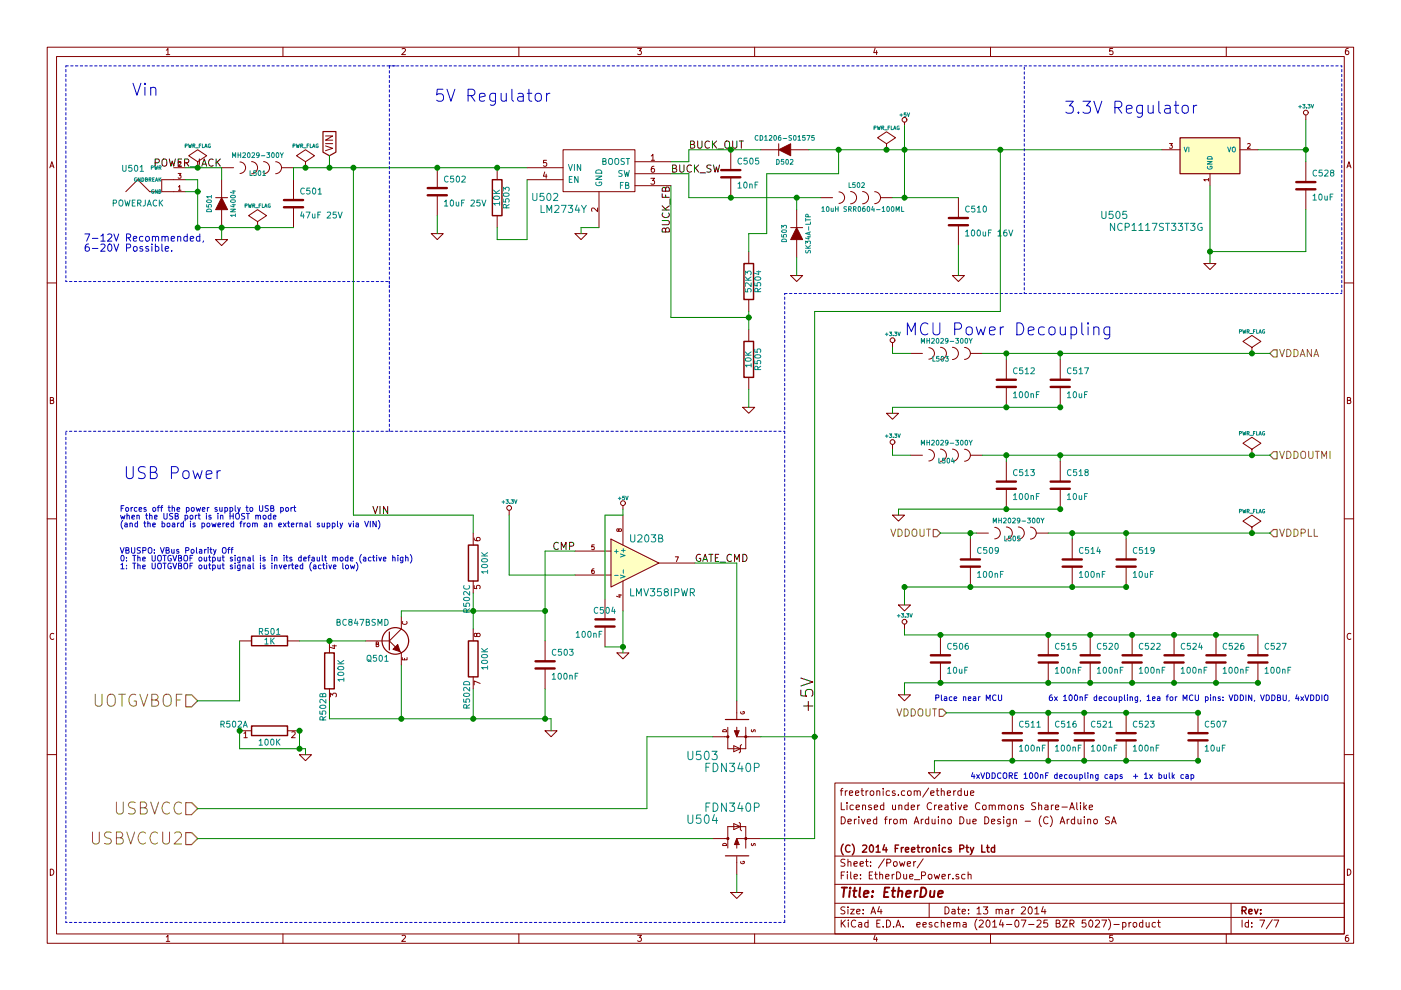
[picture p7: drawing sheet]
EESchema Schematic File Version 2
LIBS:freetronics_kicad_sch_lib
LIBS:power
LIBS:device
LIBS:transistors
LIBS:conn
LIBS:linear
LIBS:regul
LIBS:74xx
LIBS:cmos4000
LIBS:adc-dac
LIBS:memory
LIBS:xilinx
LIBS:special
LIBS:microcontrollers
LIBS:dsp
LIBS:microchip
LIBS:analog_switches
LIBS:motorola
LIBS:texas
LIBS:intel
LIBS:audio
LIBS:interface
LIBS:digital-audio
LIBS:philips
LIBS:display
LIBS:cypress
LIBS:siliconi
LIBS:opto
LIBS:atmel
LIBS:contrib
LIBS:valves
LIBS:EtherDue-cache
EELAYER 24 0
EELAYER END
$Descr A4 11693 8268
encoding utf-8
Sheet 7 7
Title "EtherDue"
Date "13 mar 2014"
Rev ""
Comp "(C) 2014 Freetronics Pty Ltd"
Comment1 ""
Comment2 "Derived from Arduino Due Design - (C) Arduino SA"
Comment3 "Licensed under Creative Commons Share-Alike"
Comment4 "freetronics.com/etherdue"
$EndDescr
$Comp
L PWR_FLAG #FLG081
U 1 1
P 1650 1400
F 0 "#FLG081" H 1650 1495 30  0001 C CNN
F 1 "PWR_FLAG" H 1650 1580 30  0000 C CNN
F 2 "" H 1650 1400 60  0001 C CNN
F 3 "" H 1650 1400 60  0001 C CNN
	1    1650 1400
	1    0    0    -1  
$EndComp
$Comp
L PWR_FLAG #FLG082
U 1 1
P 10450 4450
F 0 "#FLG082" H 10450 4545 30  0001 C CNN
F 1 "PWR_FLAG" H 10450 4630 30  0000 C CNN
F 2 "" H 10450 4450 60  0001 C CNN
F 3 "" H 10450 4450 60  0001 C CNN
	1    10450 4450
	1    0    0    -1  
$EndComp
$Comp
L PWR_FLAG #FLG083
U 1 1
P 10450 3800
F 0 "#FLG083" H 10450 3895 30  0001 C CNN
F 1 "PWR_FLAG" H 10450 3980 30  0000 C CNN
F 2 "" H 10450 3800 60  0001 C CNN
F 3 "" H 10450 3800 60  0001 C CNN
	1    10450 3800
	1    0    0    -1  
$EndComp
$Comp
L PWR_FLAG #FLG084
U 1 1
P 10450 2950
F 0 "#FLG084" H 10450 3045 30  0001 C CNN
F 1 "PWR_FLAG" H 10450 3130 30  0000 C CNN
F 2 "" H 10450 2950 60  0001 C CNN
F 3 "" H 10450 2950 60  0001 C CNN
	1    10450 2950
	1    0    0    -1  
$EndComp
Text HLabel 10600 4450 2    60   Input ~ 0
VDDPLL
$Comp
L C C519
U 1 1
P 9400 4700
F 0 "C519" H 9450 4800 50  0000 L CNN
F 1 "10uF" H 9450 4600 50  0000 L CNN
F 2 "" H 9400 4700 60  0001 C CNN
F 3 "" H 9400 4700 60  0001 C CNN
	1    9400 4700
	1    0    0    -1  
$EndComp
$Comp
L C C514
U 1 1
P 8950 4700
F 0 "C514" H 9000 4800 50  0000 L CNN
F 1 "100nF" H 9000 4600 50  0000 L CNN
F 2 "" H 8950 4700 60  0001 C CNN
F 3 "" H 8950 4700 60  0001 C CNN
	1    8950 4700
	1    0    0    -1  
$EndComp
$Comp
L INDUCTOR L505
U 1 1
P 8450 4450
F 0 "L505" H 8450 4400 40  0000 C CNN
F 1 "MH2029-300Y" H 8500 4550 40  0000 C CNN
F 2 "" H 8450 4450 60  0001 C CNN
F 3 "" H 8450 4450 60  0001 C CNN
	1    8450 4450
	1    0    0    -1  
$EndComp
Text HLabel 7850 4450 0    60   Input ~ 0
VDDOUT
$Comp
L GND #PWR085
U 1 1
P 7800 6450
F 0 "#PWR085" H 7800 6450 30  0001 C CNN
F 1 "GND" H 7800 6380 30  0001 C CNN
F 2 "" H 7800 6450 60  0001 C CNN
F 3 "" H 7800 6450 60  0001 C CNN
	1    7800 6450
	1    0    0    -1  
$EndComp
$Comp
L C C507
U 1 1
P 10000 6150
F 0 "C507" H 10050 6250 50  0000 L CNN
F 1 "10uF" H 10050 6050 50  0000 L CNN
F 2 "" H 10000 6150 60  0001 C CNN
F 3 "" H 10000 6150 60  0001 C CNN
	1    10000 6150
	1    0    0    -1  
$EndComp
$Comp
L C C509
U 1 1
P 8100 4700
F 0 "C509" H 8150 4800 50  0000 L CNN
F 1 "100nF" H 8150 4600 50  0000 L CNN
F 2 "" H 8100 4700 60  0001 C CNN
F 3 "" H 8100 4700 60  0001 C CNN
	1    8100 4700
	1    0    0    -1  
$EndComp
$Comp
L C C516
U 1 1
P 8750 6150
F 0 "C516" H 8800 6250 50  0000 L CNN
F 1 "100nF" H 8800 6050 50  0000 L CNN
F 2 "" H 8750 6150 60  0001 C CNN
F 3 "" H 8750 6150 60  0001 C CNN
	1    8750 6150
	1    0    0    -1  
$EndComp
$Comp
L C C511
U 1 1
P 8450 6150
F 0 "C511" H 8500 6250 50  0000 L CNN
F 1 "100nF" H 8500 6050 50  0000 L CNN
F 2 "" H 8450 6150 60  0001 C CNN
F 3 "" H 8450 6150 60  0001 C CNN
	1    8450 6150
	1    0    0    -1  
$EndComp
$Comp
L C C521
U 1 1
P 9050 6150
F 0 "C521" H 9100 6250 50  0000 L CNN
F 1 "100nF" H 9100 6050 50  0000 L CNN
F 2 "" H 9050 6150 60  0001 C CNN
F 3 "" H 9050 6150 60  0001 C CNN
	1    9050 6150
	1    0    0    -1  
$EndComp
$Comp
L C C523
U 1 1
P 9400 6150
F 0 "C523" H 9450 6250 50  0000 L CNN
F 1 "100nF" H 9450 6050 50  0000 L CNN
F 2 "" H 9400 6150 60  0001 C CNN
F 3 "" H 9400 6150 60  0001 C CNN
	1    9400 6150
	1    0    0    -1  
$EndComp
Text Notes 8100 6500 0    47   ~ 0
4xVDDCORE 100nF decoupling caps  + 1x bulk cap\n
Text Notes 7800 5850 0    47   ~ 0
Place near MCU
Text Notes 8750 5850 0    47   ~ 0
6x 100nF decoupling, 1ea for MCU pins: VDDIN, VDDBU, 4xVDDIO
$Comp
L C C526
U 1 1
P 10150 5500
F 0 "C526" H 10200 5600 50  0000 L CNN
F 1 "100nF" H 10200 5400 50  0000 L CNN
F 2 "" H 10150 5500 60  0001 C CNN
F 3 "" H 10150 5500 60  0001 C CNN
	1    10150 5500
	1    0    0    -1  
$EndComp
$Comp
L C C527
U 1 1
P 10500 5500
F 0 "C527" H 10550 5600 50  0000 L CNN
F 1 "100nF" H 10550 5400 50  0000 L CNN
F 2 "" H 10500 5500 60  0001 C CNN
F 3 "" H 10500 5500 60  0001 C CNN
	1    10500 5500
	1    0    0    -1  
$EndComp
$Comp
L C C524
U 1 1
P 9800 5500
F 0 "C524" H 9850 5600 50  0000 L CNN
F 1 "100nF" H 9850 5400 50  0000 L CNN
F 2 "" H 9800 5500 60  0001 C CNN
F 3 "" H 9800 5500 60  0001 C CNN
	1    9800 5500
	1    0    0    -1  
$EndComp
$Comp
L C C522
U 1 1
P 9450 5500
F 0 "C522" H 9500 5600 50  0000 L CNN
F 1 "100nF" H 9500 5400 50  0000 L CNN
F 2 "" H 9450 5500 60  0001 C CNN
F 3 "" H 9450 5500 60  0001 C CNN
	1    9450 5500
	1    0    0    -1  
$EndComp
$Comp
L C C515
U 1 1
P 8750 5500
F 0 "C515" H 8800 5600 50  0000 L CNN
F 1 "100nF" H 8800 5400 50  0000 L CNN
F 2 "" H 8750 5500 60  0001 C CNN
F 3 "" H 8750 5500 60  0001 C CNN
	1    8750 5500
	1    0    0    -1  
$EndComp
$Comp
L C C520
U 1 1
P 9100 5500
F 0 "C520" H 9150 5600 50  0000 L CNN
F 1 "100nF" H 9150 5400 50  0000 L CNN
F 2 "" H 9100 5500 60  0001 C CNN
F 3 "" H 9100 5500 60  0001 C CNN
	1    9100 5500
	1    0    0    -1  
$EndComp
$Comp
L GND #PWR086
U 1 1
P 7550 5800
F 0 "#PWR086" H 7550 5800 30  0001 C CNN
F 1 "GND" H 7550 5730 30  0001 C CNN
F 2 "" H 7550 5800 60  0001 C CNN
F 3 "" H 7550 5800 60  0001 C CNN
	1    7550 5800
	1    0    0    -1  
$EndComp
$Comp
L +3.3V #PWR087
U 1 1
P 7550 5250
F 0 "#PWR087" H 7550 5210 30  0001 C CNN
F 1 "+3.3V" H 7550 5360 30  0000 C CNN
F 2 "" H 7550 5250 60  0001 C CNN
F 3 "" H 7550 5250 60  0001 C CNN
	1    7550 5250
	1    0    0    -1  
$EndComp
$Comp
L +3.3V #PWR088
U 1 1
P 7450 3750
F 0 "#PWR088" H 7450 3710 30  0001 C CNN
F 1 "+3.3V" H 7450 3860 30  0000 C CNN
F 2 "" H 7450 3750 60  0001 C CNN
F 3 "" H 7450 3750 60  0001 C CNN
	1    7450 3750
	1    0    0    -1  
$EndComp
$Comp
L INDUCTOR L504
U 1 1
P 7900 3800
F 0 "L504" H 7900 3750 40  0000 C CNN
F 1 "MH2029-300Y" H 7900 3900 40  0000 C CNN
F 2 "" H 7900 3800 60  0001 C CNN
F 3 "" H 7900 3800 60  0001 C CNN
	1    7900 3800
	1    0    0    -1  
$EndComp
$Comp
L C C513
U 1 1
P 8400 4050
F 0 "C513" H 8450 4150 50  0000 L CNN
F 1 "100nF" H 8450 3950 50  0000 L CNN
F 2 "" H 8400 4050 60  0001 C CNN
F 3 "" H 8400 4050 60  0001 C CNN
	1    8400 4050
	1    0    0    -1  
$EndComp
$Comp
L C C518
U 1 1
P 8850 4050
F 0 "C518" H 8900 4150 50  0000 L CNN
F 1 "10uF" H 8900 3950 50  0000 L CNN
F 2 "" H 8850 4050 60  0001 C CNN
F 3 "" H 8850 4050 60  0001 C CNN
	1    8850 4050
	1    0    0    -1  
$EndComp
Text HLabel 10600 3800 2    60   Input ~ 0
VDDOUTMI
$Comp
L GND #PWR089
U 1 1
P 7550 5050
F 0 "#PWR089" H 7550 5050 30  0001 C CNN
F 1 "GND" H 7550 4980 30  0001 C CNN
F 2 "" H 7550 5050 60  0001 C CNN
F 3 "" H 7550 5050 60  0001 C CNN
	1    7550 5050
	1    0    0    -1  
$EndComp
$Comp
L GND #PWR090
U 1 1
P 7450 3450
F 0 "#PWR090" H 7450 3450 30  0001 C CNN
F 1 "GND" H 7450 3380 30  0001 C CNN
F 2 "" H 7450 3450 60  0001 C CNN
F 3 "" H 7450 3450 60  0001 C CNN
	1    7450 3450
	1    0    0    -1  
$EndComp
Text HLabel 10600 2950 2    60   Input ~ 0
VDDANA
$Comp
L C C517
U 1 1
P 8850 3200
F 0 "C517" H 8900 3300 50  0000 L CNN
F 1 "10uF" H 8900 3100 50  0000 L CNN
F 2 "" H 8850 3200 60  0001 C CNN
F 3 "" H 8850 3200 60  0001 C CNN
	1    8850 3200
	1    0    0    -1  
$EndComp
$Comp
L C C512
U 1 1
P 8400 3200
F 0 "C512" H 8450 3300 50  0000 L CNN
F 1 "100nF" H 8450 3100 50  0000 L CNN
F 2 "" H 8400 3200 60  0001 C CNN
F 3 "" H 8400 3200 60  0001 C CNN
	1    8400 3200
	1    0    0    -1  
$EndComp
$Comp
L INDUCTOR L503
U 1 1
P 7900 2950
F 0 "L503" H 7850 2900 40  0000 C CNN
F 1 "MH2029-300Y" H 7900 3050 40  0000 C CNN
F 2 "" H 7900 2950 60  0001 C CNN
F 3 "" H 7900 2950 60  0001 C CNN
	1    7900 2950
	1    0    0    -1  
$EndComp
$Comp
L +3.3V #PWR091
U 1 1
P 7450 2900
F 0 "#PWR091" H 7450 2860 30  0001 C CNN
F 1 "+3.3V" H 7450 3010 30  0000 C CNN
F 2 "" H 7450 2900 60  0001 C CNN
F 3 "" H 7450 2900 60  0001 C CNN
	1    7450 2900
	1    0    0    -1  
$EndComp
Text Notes 7550 2800 0    100  ~ 0
MCU Power Decoupling
Text Notes 1000 4750 0    47   ~ 0
VBUSPO: VBus Polarity Off\n0: The UOTGVBOF output signal is in its default mode (active high)\n1: The UOTGVBOF output signal is inverted (active low)
Text Notes 1000 4400 0    47   ~ 0
Forces off the power supply to USB port\nwhen the USB port is in HOST mode\n(and the board is powered from an external supply via VIN)
$Comp
L +5V #PWR092
U 1 1
P 5200 4250
F 0 "#PWR092" H 5200 4340 20  0001 C CNN
F 1 "+5V" H 5200 4340 30  0000 C CNN
F 2 "" H 5200 4250 60  0001 C CNN
F 3 "" H 5200 4250 60  0001 C CNN
	1    5200 4250
	1    0    0    -1  
$EndComp
$Comp
L C C504
U 1 1
P 5050 5200
F 0 "C504" H 4950 5300 50  0000 L CNN
F 1 "100nF" H 4800 5100 50  0000 L CNN
F 2 "" H 5050 5200 60  0001 C CNN
F 3 "" H 5050 5200 60  0001 C CNN
	1    5050 5200
	1    0    0    -1  
$EndComp
$Comp
L GND #PWR093
U 1 1
P 5200 5450
F 0 "#PWR093" H 5200 5450 30  0001 C CNN
F 1 "GND" H 5200 5380 30  0001 C CNN
F 2 "" H 5200 5450 60  0001 C CNN
F 3 "" H 5200 5450 60  0001 C CNN
	1    5200 5450
	1    0    0    -1  
$EndComp
Text Label 3250 4300 2    60   ~ 0
VIN
Text Label 6800 5650 3    100  ~ 0
+5V
$Comp
L GND #PWR094
U 1 1
P 6150 7450
F 0 "#PWR094" H 6150 7450 30  0001 C CNN
F 1 "GND" H 6150 7380 30  0001 C CNN
F 2 "" H 6150 7450 60  0001 C CNN
F 3 "" H 6150 7450 60  0001 C CNN
	1    6150 7450
	1    0    0    -1  
$EndComp
Text HLabel 1650 7000 0    100  Input ~ 0
USBVCCU2
Text HLabel 1650 6750 0    100  Input ~ 0
USBVCC
$Comp
L MOSFET-PCHANNEL U504
U 1 1
P 6150 7000
F 0 "U504" V 6350 7150 70  0000 L BNN
F 1 "FDN340P" V 6450 6800 70  0000 L BNN
F 2 "" H 6150 7000 60  0001 C CNN
F 3 "" H 6150 7000 60  0001 C CNN
	1    6150 7000
	0    -1   -1   0   
$EndComp
$Comp
L MOSFET-PCHANNEL U503
U 1 1
P 6150 6150
F 0 "U503" V 6350 6300 70  0000 L BNN
F 1 "FDN340P" V 6450 5950 70  0000 L BNN
F 2 "" H 6150 6150 60  0001 C CNN
F 3 "" H 6150 6150 60  0001 C CNN
	1    6150 6150
	0    -1   1    0   
$EndComp
Text Label 5800 4700 0    60   ~ 0
GATE_CMD
Text Label 4800 4600 2    60   ~ 0
CMP
$Comp
L +3.3V #PWR095
U 1 1
P 4250 4300
F 0 "#PWR095" H 4250 4260 30  0001 C CNN
F 1 "+3.3V" H 4250 4410 30  0000 C CNN
F 2 "" H 4250 4300 60  0001 C CNN
F 3 "" H 4250 4300 60  0001 C CNN
	1    4250 4300
	1    0    0    -1  
$EndComp
$Comp
L PWR_FLAG #FLG096
U 1 1
P 2550 1400
F 0 "#FLG096" H 2550 1495 30  0001 C CNN
F 1 "PWR_FLAG" H 2550 1580 30  0000 C CNN
F 2 "" H 2550 1400 60  0001 C CNN
F 3 "" H 2550 1400 60  0001 C CNN
	1    2550 1400
	1    0    0    -1  
$EndComp
$Comp
L LM358 U203
U 2 1
P 5300 4700
F 0 "U203" H 5250 4900 60  0000 L CNN
F 1 "LMV358IPWR" H 5250 4450 60  0000 L CNN
F 2 "" H 5300 4700 60  0001 C CNN
F 3 "" H 5300 4700 60  0001 C CNN
	2    5300 4700
	1    0    0    -1  
$EndComp
$Comp
L C C503
U 1 1
P 4550 5550
F 0 "C503" H 4600 5650 50  0000 L CNN
F 1 "100nF" H 4600 5450 50  0000 L CNN
F 2 "" H 4550 5550 60  0001 C CNN
F 3 "" H 4550 5550 60  0001 C CNN
	1    4550 5550
	1    0    0    -1  
$EndComp
$Comp
L GND #PWR097
U 1 1
P 4600 6100
F 0 "#PWR097" H 4600 6100 30  0001 C CNN
F 1 "GND" H 4600 6030 30  0001 C CNN
F 2 "" H 4600 6100 60  0001 C CNN
F 3 "" H 4600 6100 60  0001 C CNN
	1    4600 6100
	1    0    0    -1  
$EndComp
$Comp
L GND #PWR098
U 1 1
P 2550 6300
F 0 "#PWR098" H 2550 6300 30  0001 C CNN
F 1 "GND" H 2550 6230 30  0001 C CNN
F 2 "" H 2550 6300 60  0001 C CNN
F 3 "" H 2550 6300 60  0001 C CNN
	1    2550 6300
	1    0    0    -1  
$EndComp
$Comp
L RES_PACK4_IND R502
U 1 1
P 2250 6100
F 0 "R502" H 1950 6150 50  0000 C CNN
F 1 "100K" H 2250 6000 50  0000 C CNN
F 2 "" H 2250 6100 60  0001 C CNN
F 3 "" H 2250 6100 60  0001 C CNN
	1    2250 6100
	1    0    0    -1  
$EndComp
$Comp
L RES_PACK4_IND R502
U 3 1
P 3950 4700
F 0 "R502" H 3650 4750 50  0000 C CNN
F 1 "100K" H 3950 4600 50  0000 C CNN
F 2 "" H 3950 4700 60  0001 C CNN
F 3 "" H 3950 4700 60  0001 C CNN
	3    3950 4700
	0    -1   -1   0   
$EndComp
$Comp
L RES_PACK4_IND R502
U 4 1
P 3950 5500
F 0 "R502" H 3650 5550 50  0000 C CNN
F 1 "100K" H 3950 5400 50  0000 C CNN
F 2 "" H 3950 5500 60  0001 C CNN
F 3 "" H 3950 5500 60  0001 C CNN
	4    3950 5500
	0    -1   -1   0   
$EndComp
$Comp
L RES_PACK4_IND R502
U 2 1
P 2750 5600
F 0 "R502" H 2450 5650 50  0000 C CNN
F 1 "100K" H 2750 5500 50  0000 C CNN
F 2 "" H 2750 5600 60  0001 C CNN
F 3 "" H 2750 5600 60  0001 C CNN
	2    2750 5600
	0    -1   -1   0   
$EndComp
$Comp
L NPN Q501
U 1 1
P 3250 5350
F 0 "Q501" H 3250 5200 50  0000 R CNN
F 1 "BC847BSMD" H 3250 5500 50  0000 R CNN
F 2 "" H 3250 5350 60  0001 C CNN
F 3 "" H 3250 5350 60  0001 C CNN
	1    3250 5350
	1    0    0    -1  
$EndComp
$Comp
L R R501
U 1 1
P 2250 5350
F 0 "R501" V 2330 5350 50  0000 C CNN
F 1 "1K" V 2250 5350 50  0000 C CNN
F 2 "" H 2250 5350 60  0001 C CNN
F 3 "" H 2250 5350 60  0001 C CNN
	1    2250 5350
	0    -1   -1   0   
$EndComp
Text HLabel 1650 5850 0    100  Input ~ 0
UOTGVBOF
Text Notes 1850 4000 2    100  ~ 0
USB Power
$Comp
L +3.3V #PWR099
U 1 1
P 10900 1000
F 0 "#PWR099" H 10900 960 30  0001 C CNN
F 1 "+3.3V" H 10900 1110 30  0000 C CNN
F 2 "" H 10900 1000 60  0001 C CNN
F 3 "" H 10900 1000 60  0001 C CNN
	1    10900 1000
	1    0    0    -1  
$EndComp
$Comp
L C C528
U 1 1
P 10900 1550
F 0 "C528" H 10950 1650 50  0000 L CNN
F 1 "10uF" H 10950 1450 50  0000 L CNN
F 2 "" H 10900 1550 60  0001 C CNN
F 3 "" H 10900 1550 60  0001 C CNN
	1    10900 1550
	1    0    0    -1  
$EndComp
$Comp
L GND #PWR0100
U 1 1
P 10100 2200
F 0 "#PWR0100" H 10100 2200 30  0001 C CNN
F 1 "GND" H 10100 2130 30  0001 C CNN
F 2 "" H 10100 2200 60  0001 C CNN
F 3 "" H 10100 2200 60  0001 C CNN
	1    10100 2200
	1    0    0    -1  
$EndComp
$Comp
L NCP1117ST33T3G U505
U 1 1
P 10100 1300
F 0 "U505" H 9300 800 60  0000 C CNN
F 1 "NCP1117ST33T3G" H 9650 700 60  0000 C CNN
F 2 "" H 10100 1300 60  0001 C CNN
F 3 "" H 10100 1300 60  0001 C CNN
	1    10100 1300
	1    0    0    -1  
$EndComp
Text Notes 10000 950  2    100  ~ 0
3.3V Regulator
$Comp
L PWR_FLAG #FLG0101
U 1 1
P 7400 1250
F 0 "#FLG0101" H 7400 1345 30  0001 C CNN
F 1 "PWR_FLAG" H 7400 1430 30  0000 C CNN
F 2 "" H 7400 1250 60  0001 C CNN
F 3 "" H 7400 1250 60  0001 C CNN
	1    7400 1250
	1    0    0    -1  
$EndComp
$Comp
L GND #PWR0102
U 1 1
P 8000 2300
F 0 "#PWR0102" H 8000 2300 30  0001 C CNN
F 1 "GND" H 8000 2230 30  0001 C CNN
F 2 "" H 8000 2300 60  0001 C CNN
F 3 "" H 8000 2300 60  0001 C CNN
	1    8000 2300
	1    0    0    -1  
$EndComp
$Comp
L R R505
U 1 1
P 6250 3000
F 0 "R505" V 6330 3000 50  0000 C CNN
F 1 "10K" V 6250 3000 50  0000 C CNN
F 2 "" H 6250 3000 60  0001 C CNN
F 3 "" H 6250 3000 60  0001 C CNN
	1    6250 3000
	1    0    0    -1  
$EndComp
$Comp
L R R504
U 1 1
P 6250 2350
F 0 "R504" V 6330 2350 50  0000 C CNN
F 1 "52K3" V 6250 2350 50  0000 C CNN
F 2 "" H 6250 2350 60  0001 C CNN
F 3 "" H 6250 2350 60  0001 C CNN
	1    6250 2350
	1    0    0    -1  
$EndComp
$Comp
L DIODE D503
U 1 1
P 6650 1950
F 0 "D503" H 6650 2050 40  0000 C CNN
F 1 "SK34A-LTP" H 6650 1850 40  0000 C CNN
F 2 "" H 6650 1950 60  0001 C CNN
F 3 "" H 6650 1950 60  0001 C CNN
	1    6650 1950
	0    -1   -1   0   
$EndComp
$Comp
L C C510
U 1 1
P 8000 1850
F 0 "C510" H 8050 1950 50  0000 L CNN
F 1 "100uF 16V" H 8050 1750 50  0000 L CNN
F 2 "" H 8000 1850 60  0001 C CNN
F 3 "" H 8000 1850 60  0001 C CNN
	1    8000 1850
	1    0    0    -1  
$EndComp
$Comp
L INDUCTOR L502
U 1 1
P 7150 1650
F 0 "L502" H 7150 1750 40  0000 C CNN
F 1 "10uH SRR0604-100ML" H 7200 1550 40  0000 C CNN
F 2 "" H 7150 1650 60  0001 C CNN
F 3 "" H 7150 1650 60  0001 C CNN
	1    7150 1650
	1    0    0    -1  
$EndComp
$Comp
L DIODE D502
U 1 1
P 6550 1250
F 0 "D502" H 6550 1350 40  0000 C CNN
F 1 "CD1206-S01575" H 6550 1150 40  0000 C CNN
F 2 "" H 6550 1250 60  0001 C CNN
F 3 "" H 6550 1250 60  0001 C CNN
	1    6550 1250
	-1   0    0    1   
$EndComp
$Comp
L C C505
U 1 1
P 6100 1450
F 0 "C505" H 6150 1550 50  0000 L CNN
F 1 "10nF" H 6150 1350 50  0000 L CNN
F 2 "" H 6100 1450 60  0001 C CNN
F 3 "" H 6100 1450 60  0001 C CNN
	1    6100 1450
	1    0    0    -1  
$EndComp
$Comp
L LM2734Y U502
U 1 1
P 5000 1400
F 0 "U502" H 4550 1150 60  0000 C CNN
F 1 "LM2734Y" H 4700 1050 60  0000 C CNN
F 2 "" H 5000 1400 60  0001 C CNN
F 3 "" H 5000 1400 60  0001 C CNN
	1    5000 1400
	1    0    0    -1  
$EndComp
$Comp
L R R503
U 1 1
P 4150 1650
F 0 "R503" V 4230 1650 50  0000 C CNN
F 1 "10K" V 4150 1650 50  0000 C CNN
F 2 "" H 4150 1650 60  0001 C CNN
F 3 "" H 4150 1650 60  0001 C CNN
	1    4150 1650
	1    0    0    -1  
$EndComp
$Comp
L +5V #PWR0103
U 1 1
P 7550 1050
F 0 "#PWR0103" H 7550 1140 20  0001 C CNN
F 1 "+5V" H 7550 1140 30  0000 C CNN
F 2 "" H 7550 1050 60  0001 C CNN
F 3 "" H 7550 1050 60  0001 C CNN
	1    7550 1050
	1    0    0    -1  
$EndComp
$Comp
L GND #PWR0104
U 1 1
P 6650 2300
F 0 "#PWR0104" H 6650 2300 30  0001 C CNN
F 1 "GND" H 6650 2230 30  0001 C CNN
F 2 "" H 6650 2300 60  0001 C CNN
F 3 "" H 6650 2300 60  0001 C CNN
	1    6650 2300
	1    0    0    -1  
$EndComp
$Comp
L GND #PWR0105
U 1 1
P 4850 1950
F 0 "#PWR0105" H 4850 1950 30  0001 C CNN
F 1 "GND" H 4850 1880 30  0001 C CNN
F 2 "" H 4850 1950 60  0001 C CNN
F 3 "" H 4850 1950 60  0001 C CNN
	1    4850 1950
	1    0    0    -1  
$EndComp
$Comp
L GND #PWR0106
U 1 1
P 3650 1950
F 0 "#PWR0106" H 3650 1950 30  0001 C CNN
F 1 "GND" H 3650 1880 30  0001 C CNN
F 2 "" H 3650 1950 60  0001 C CNN
F 3 "" H 3650 1950 60  0001 C CNN
	1    3650 1950
	1    0    0    -1  
$EndComp
$Comp
L C C502
U 1 1
P 3650 1600
F 0 "C502" H 3700 1700 50  0000 L CNN
F 1 "10uF 25V" H 3700 1500 50  0000 L CNN
F 2 "" H 3650 1600 60  0001 C CNN
F 3 "" H 3650 1600 60  0001 C CNN
	1    3650 1600
	1    0    0    -1  
$EndComp
Text Notes 4600 850  2    100  ~ 0
5V Regulator
$Comp
L GND #PWR0107
U 1 1
P 1850 2000
F 0 "#PWR0107" H 1850 2000 30  0001 C CNN
F 1 "GND" H 1850 1930 30  0001 C CNN
F 2 "" H 1850 2000 60  0001 C CNN
F 3 "" H 1850 2000 60  0001 C CNN
	1    1850 2000
	1    0    0    -1  
$EndComp
Text GLabel 2750 1300 1    60   Input ~ 0
VIN
$Comp
L C C501
U 1 1
P 2450 1700
F 0 "C501" H 2500 1800 50  0000 L CNN
F 1 "47uF 25V" H 2500 1600 50  0000 L CNN
F 2 "" H 2450 1700 60  0001 C CNN
F 3 "" H 2450 1700 60  0001 C CNN
	1    2450 1700
	1    0    0    -1  
$EndComp
$Comp
L DIODE D501
U 1 1
P 1850 1700
F 0 "D501" H 1850 1800 40  0000 C CNN
F 1 "1N4004" H 1850 1600 40  0000 C CNN
F 2 "" H 1850 1700 60  0001 C CNN
F 3 "" H 1850 1700 60  0001 C CNN
	1    1850 1700
	0    -1   -1   0   
$EndComp
$Comp
L INDUCTOR L501
U 1 1
P 2150 1400
F 0 "L501" H 2150 1350 40  0000 C CNN
F 1 "MH2029-300Y" H 2150 1500 40  0000 C CNN
F 2 "" H 2150 1400 60  0001 C CNN
F 3 "" H 2150 1400 60  0001 C CNN
	1    2150 1400
	1    0    0    -1  
$EndComp
$Comp
L POWERJACK U501
U 1 1
P 1450 1700
F 0 "U501" H 1110 1990 50  0000 C CNN
F 1 "POWERJACK" H 1150 1700 50  0000 C CNN
F 2 "" H 1450 1700 60  0001 C CNN
F 3 "" H 1450 1700 60  0001 C CNN
	1    1450 1700
	1    0    0    -1  
$EndComp
Text Notes 1100 800  0    100  ~ 0
Vin
$Comp
L GND #PWR0108
U 1 1
P 6250 3400
F 0 "#PWR0108" H 6250 3400 30  0001 C CNN
F 1 "GND" H 6250 3330 30  0001 C CNN
F 2 "" H 6250 3400 60  0000 C CNN
F 3 "" H 6250 3400 60  0000 C CNN
	1    6250 3400
	1    0    0    -1  
$EndComp
Text Label 5600 1550 3    60   ~ 0
BUCK_FB
Text Label 5750 1250 0    60   ~ 0
BUCK_OUT
Text Label 5600 1450 0    60   ~ 0
BUCK_SW
Text Label 1850 1400 2    60   ~ 0
POWER_JACK
$Comp
L PWR_FLAG #FLG0109
U 1 1
P 2150 1900
F 0 "#FLG0109" H 2150 1995 30  0001 C CNN
F 1 "PWR_FLAG" H 2150 2080 30  0000 C CNN
F 2 "" H 2150 1900 60  0000 C CNN
F 3 "" H 2150 1900 60  0000 C CNN
	1    2150 1900
	1    0    0    -1  
$EndComp
Text HLabel 7900 5950 0    60   Input ~ 0
VDDOUT
$Comp
L C C506
U 1 1
P 7850 5500
F 0 "C506" H 7900 5600 50  0000 L CNN
F 1 "10uF" H 7900 5400 50  0000 L CNN
F 2 "" H 7850 5500 60  0001 C CNN
F 3 "" H 7850 5500 60  0001 C CNN
	1    7850 5500
	1    0    0    -1  
$EndComp
Wire Wire Line
	7800 6450 7800 6350
Connection ~ 1650 1400
Connection ~ 1650 1600
Wire Wire Line
	1650 1500 1650 1900
Connection ~ 2550 1400
Connection ~ 7400 1250
Connection ~ 10450 4450
Connection ~ 10450 3800
Connection ~ 10450 2950
Connection ~ 8950 4450
Wire Wire Line
	9400 4450 9400 4500
Wire Wire Line
	7850 4450 8150 4450
Wire Wire Line
	8950 4450 8950 4500
Connection ~ 9400 4450
Connection ~ 8950 4900
Connection ~ 9400 6350
Connection ~ 8450 6350
Connection ~ 9050 5950
Connection ~ 10000 5950
Connection ~ 8450 5950
Connection ~ 9400 5950
Connection ~ 10000 6350
Connection ~ 9050 6350
Connection ~ 10150 5700
Wire Wire Line
	7550 5700 10500 5700
Connection ~ 9450 5700
Connection ~ 8750 5700
Connection ~ 7850 5700
Connection ~ 10150 5300
Wire Wire Line
	7550 5300 10500 5300
Connection ~ 9800 5300
Connection ~ 9100 5300
Wire Wire Line
	7550 5300 7550 5250
Wire Wire Line
	7450 3450 7450 3400
Connection ~ 8400 2950
Wire Wire Line
	8850 2950 8850 3000
Wire Wire Line
	7600 2950 7450 2950
Wire Wire Line
	7450 2950 7450 2900
Wire Notes Line
	11200 550  550  550 
Wire Notes Line
	11200 550  11200 2450
Wire Notes Line
	11200 2450 6550 2450
Wire Notes Line
	550  550  550  2350
Wire Notes Line
	550  2350 3250 2350
Wire Wire Line
	5050 4300 5200 4300
Wire Wire Line
	5050 4300 5050 5000
Wire Wire Line
	5200 4300 5200 4250
Wire Wire Line
	5200 5100 5200 5450
Wire Wire Line
	2950 1400 2950 4300
Connection ~ 8350 1250
Connection ~ 6800 6150
Wire Wire Line
	1650 6750 5400 6750
Wire Wire Line
	5400 6750 5400 6150
Wire Wire Line
	5400 6150 5950 6150
Connection ~ 4550 5100
Wire Wire Line
	4800 4600 4550 4600
Wire Wire Line
	4550 4600 4550 5350
Connection ~ 3950 5100
Wire Wire Line
	3350 5150 3350 5100
Wire Wire Line
	3950 4950 3950 5250
Connection ~ 3350 6000
Wire Wire Line
	3350 6000 3350 5550
Wire Wire Line
	4600 6000 4600 6100
Wire Wire Line
	2750 6000 4600 6000
Wire Wire Line
	2750 6000 2750 5850
Connection ~ 2500 6250
Wire Wire Line
	2500 6100 2500 6250
Connection ~ 10900 1250
Wire Wire Line
	10900 1000 10900 1350
Wire Wire Line
	10500 1250 10900 1250
Connection ~ 10100 2100
Wire Wire Line
	10100 2100 10900 2100
Wire Wire Line
	10900 2100 10900 1750
Wire Wire Line
	6750 1250 9700 1250
Connection ~ 6250 2650
Wire Wire Line
	5600 1550 5600 2650
Wire Wire Line
	5600 2650 6250 2650
Wire Wire Line
	6250 2100 6250 1950
Wire Wire Line
	6250 1950 6400 1950
Wire Wire Line
	6400 1950 6400 1450
Wire Wire Line
	6400 1450 7000 1450
Connection ~ 7000 1250
Wire Wire Line
	7000 1450 7000 1250
Connection ~ 6100 1650
Wire Wire Line
	5750 1650 6850 1650
Wire Wire Line
	6650 2150 6650 2300
Connection ~ 7550 1650
Wire Wire Line
	7450 1650 8000 1650
Wire Wire Line
	5750 1350 5750 1250
Wire Wire Line
	5750 1350 5600 1350
Wire Wire Line
	3650 1800 3650 1950
Connection ~ 4150 1400
Wire Wire Line
	2450 1400 4400 1400
Wire Wire Line
	1550 1400 1850 1400
Wire Wire Line
	2450 1400 2450 1500
Wire Wire Line
	1850 1400 1850 1500
Wire Wire Line
	2750 1300 2750 1400
Connection ~ 2750 1400
Connection ~ 3650 1400
Wire Wire Line
	4400 1500 4400 2000
Wire Wire Line
	4400 2000 4150 2000
Wire Wire Line
	4150 2000 4150 1900
Wire Wire Line
	5750 1250 6350 1250
Connection ~ 6100 1250
Wire Wire Line
	7550 1050 7550 1650
Connection ~ 7550 1250
Wire Wire Line
	8000 2050 8000 2300
Wire Wire Line
	5600 1450 5750 1450
Wire Wire Line
	5750 1450 5750 1650
Wire Wire Line
	6650 1650 6650 1750
Connection ~ 6650 1650
Wire Wire Line
	6250 2600 6250 2750
Wire Wire Line
	10100 1550 10100 2200
Wire Wire Line
	2000 6100 2000 6250
Wire Wire Line
	2000 6250 2550 6250
Wire Wire Line
	2550 6250 2550 6300
Wire Wire Line
	1650 5850 2000 5850
Wire Wire Line
	2000 5850 2000 5350
Wire Wire Line
	2500 5350 3050 5350
Connection ~ 2750 5350
Wire Wire Line
	4550 6000 4550 5750
Connection ~ 4550 6000
Wire Wire Line
	3950 6000 3950 5750
Connection ~ 3950 6000
Wire Wire Line
	3950 4450 3950 4300
Wire Wire Line
	3350 5100 4550 5100
Wire Wire Line
	4800 4800 4250 4800
Wire Wire Line
	4250 4800 4250 4300
Wire Wire Line
	5800 4700 6150 4700
Wire Wire Line
	6150 4700 6150 5850
Wire Wire Line
	1650 7000 5950 7000
Wire Wire Line
	6800 7000 6350 7000
Wire Wire Line
	6350 6150 6800 6150
Wire Wire Line
	3950 4300 2950 4300
Connection ~ 2950 1400
Connection ~ 5200 5400
Wire Wire Line
	5050 5400 5200 5400
Wire Wire Line
	6800 2600 6800 7000
Wire Wire Line
	6800 2600 8350 2600
Wire Wire Line
	8350 2600 8350 1250
Wire Notes Line
	8550 2450 8550 550 
Wire Notes Line
	3250 2350 3250 3600
Wire Notes Line
	3250 2400 3250 550 
Wire Notes Line
	3250 550  3300 550 
Wire Notes Line
	6550 2450 6550 7700
Wire Notes Line
	6550 7700 550  7700
Wire Notes Line
	550  7700 550  3600
Wire Notes Line
	550  3600 6550 3600
Wire Wire Line
	8400 3000 8400 2950
Wire Wire Line
	8200 2950 10600 2950
Connection ~ 8850 2950
Wire Wire Line
	7450 3400 8850 3400
Connection ~ 8400 3400
Connection ~ 8400 4250
Connection ~ 8850 3800
Wire Wire Line
	8200 3800 10600 3800
Wire Wire Line
	8400 3800 8400 3850
Wire Wire Line
	7450 3750 7450 3800
Wire Wire Line
	7450 3800 7600 3800
Wire Wire Line
	8850 3850 8850 3800
Connection ~ 8400 3800
Connection ~ 7850 5300
Connection ~ 8750 5300
Connection ~ 9450 5300
Wire Wire Line
	7550 5700 7550 5800
Connection ~ 9100 5700
Connection ~ 9800 5700
Connection ~ 8750 5950
Connection ~ 8750 6350
Connection ~ 1650 1900
Connection ~ 1850 1900
Wire Wire Line
	4850 1950 4850 1900
Wire Wire Line
	4850 1900 5000 1900
Wire Wire Line
	1650 1900 2450 1900
Connection ~ 8850 3400
Connection ~ 2500 6100
Connection ~ 2000 6100
Connection ~ 10500 5700
Wire Wire Line
	1550 1500 1650 1500
Wire Wire Line
	1550 1600 1650 1600
Wire Wire Line
	1850 2000 1850 1900
Wire Wire Line
	6150 7450 6150 7300
Wire Wire Line
	6250 3400 6250 3250
Connection ~ 2150 1900
Wire Wire Line
	8750 4450 10600 4450
Connection ~ 7550 4900
Wire Wire Line
	8100 4500 8100 4450
Connection ~ 8100 4450
Connection ~ 8100 4900
Wire Wire Line
	7900 5950 10000 5950
Wire Wire Line
	7800 6350 10000 6350
Text Notes 700  2100 0    60   ~ 0
7-12V Recommended,\n6-20V Possible.
Wire Wire Line
	7550 4900 7550 5050
Wire Wire Line
	7550 4900 9400 4900
Wire Wire Line
	8850 4250 7500 4250
Wire Wire Line
	7500 4250 7500 4300
$Comp
L GND #PWR0110
U 1 1
P 7500 4300
F 0 "#PWR0110" H 7500 4300 30  0001 C CNN
F 1 "GND" H 7500 4230 30  0001 C CNN
F 2 "" H 7500 4300 60  0000 C CNN
F 3 "" H 7500 4300 60  0000 C CNN
	1    7500 4300
	1    0    0    -1  
$EndComp
Connection ~ 8850 4250
Connection ~ 9400 4900
$EndSCHEMATC
